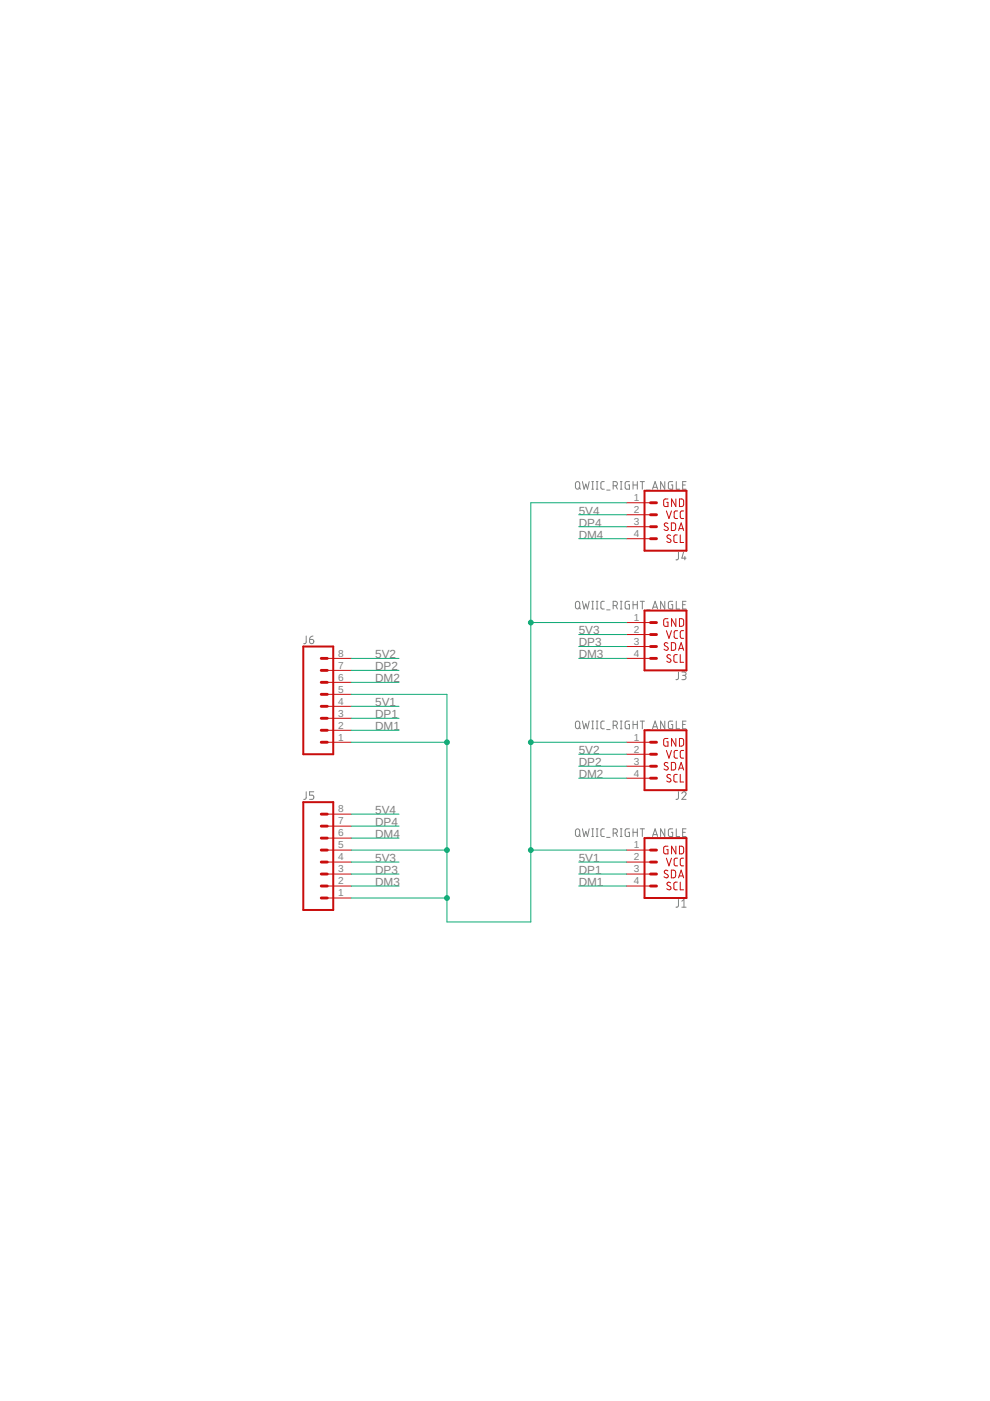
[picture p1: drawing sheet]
<?xml version="1.0" encoding="utf-8"?>
<!DOCTYPE eagle SYSTEM "eagle.dtd">
<!--
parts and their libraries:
SparkFun-Connectors: Licensing: Creative Commons ShareAlike 4.0 International - https://creativecommons.org/licenses/by-sa/4.0
-->
<eagle version="9.6.2">
<drawing>
<settings>
<setting alwaysvectorfont="no"/>
<setting verticaltext="up"/>
</settings>
<grid distance="0.1" unitdist="inch" unit="inch" style="lines" multiple="1" display="yes" altdistance="0.01" altunitdist="inch" altunit="inch"/>
<schematic xreflabel="%F%N/%S.%C%R" xrefpart="/%S.%C%R">
<libraries>
<library name="SparkFun-Connectors">
<symbols>
<symbol name="I2C_STANDARD">
<wire x1="3.81" y1="-5.08" x2="-5.08" y2="-5.08" width="0.4064" layer="94"/>
<wire x1="1.27" y1="2.54" x2="2.54" y2="2.54" width="0.6096" layer="94"/>
<wire x1="1.27" y1="0" x2="2.54" y2="0" width="0.6096" layer="94"/>
<wire x1="1.27" y1="-2.54" x2="2.54" y2="-2.54" width="0.6096" layer="94"/>
<wire x1="-5.08" y1="7.62" x2="-5.08" y2="-5.08" width="0.4064" layer="94"/>
<wire x1="3.81" y1="-5.08" x2="3.81" y2="7.62" width="0.4064" layer="94"/>
<wire x1="-5.08" y1="7.62" x2="3.81" y2="7.62" width="0.4064" layer="94"/>
<wire x1="1.27" y1="5.08" x2="2.54" y2="5.08" width="0.6096" layer="94"/>
<text x="-5.08" y="-5.334" size="1.778" layer="96" font="vector" align="top-left">&gt;VALUE</text>
<text x="-5.08" y="7.874" size="1.778" layer="95" font="vector">&gt;NAME</text>
<text x="-4.572" y="2.54" size="1.778" layer="94" font="vector" align="center-left">SDA</text>
<text x="-4.572" y="0" size="1.778" layer="94" font="vector" align="center-left">VCC</text>
<text x="-4.572" y="-2.54" size="1.778" layer="94" font="vector" align="center-left">GND</text>
<text x="-4.572" y="5.08" size="1.778" layer="94" font="vector" align="center-left">SCL</text>
<pin name="1" x="7.62" y="-2.54" visible="pad" length="middle" direction="pwr" swaplevel="1" rot="R180"/>
<pin name="2" x="7.62" y="0" visible="pad" length="middle" direction="pwr" swaplevel="1" rot="R180"/>
<pin name="3" x="7.62" y="2.54" visible="pad" length="middle" direction="pas" swaplevel="1" rot="R180"/>
<pin name="4" x="7.62" y="5.08" visible="pad" length="middle" direction="pas" swaplevel="1" rot="R180"/>
</symbol>
<symbol name="CONN_08">
<wire x1="1.27" y1="-10.16" x2="-5.08" y2="-10.16" width="0.4064" layer="94"/>
<wire x1="-1.27" y1="-2.54" x2="0" y2="-2.54" width="0.6096" layer="94"/>
<wire x1="-1.27" y1="-5.08" x2="0" y2="-5.08" width="0.6096" layer="94"/>
<wire x1="-1.27" y1="-7.62" x2="0" y2="-7.62" width="0.6096" layer="94"/>
<wire x1="-5.08" y1="12.7" x2="-5.08" y2="-10.16" width="0.4064" layer="94"/>
<wire x1="1.27" y1="-10.16" x2="1.27" y2="12.7" width="0.4064" layer="94"/>
<wire x1="-5.08" y1="12.7" x2="1.27" y2="12.7" width="0.4064" layer="94"/>
<wire x1="-1.27" y1="2.54" x2="0" y2="2.54" width="0.6096" layer="94"/>
<wire x1="-1.27" y1="0" x2="0" y2="0" width="0.6096" layer="94"/>
<wire x1="-1.27" y1="5.08" x2="0" y2="5.08" width="0.6096" layer="94"/>
<wire x1="-1.27" y1="7.62" x2="0" y2="7.62" width="0.6096" layer="94"/>
<wire x1="-1.27" y1="10.16" x2="0" y2="10.16" width="0.6096" layer="94"/>
<text x="-5.08" y="-12.446" size="1.778" layer="96" font="vector">&gt;VALUE</text>
<text x="-5.08" y="13.208" size="1.778" layer="95" font="vector">&gt;NAME</text>
<pin name="1" x="5.08" y="-7.62" visible="pad" length="middle" direction="pas" swaplevel="1" rot="R180"/>
<pin name="2" x="5.08" y="-5.08" visible="pad" length="middle" direction="pas" swaplevel="1" rot="R180"/>
<pin name="3" x="5.08" y="-2.54" visible="pad" length="middle" direction="pas" swaplevel="1" rot="R180"/>
<pin name="4" x="5.08" y="0" visible="pad" length="middle" direction="pas" swaplevel="1" rot="R180"/>
<pin name="5" x="5.08" y="2.54" visible="pad" length="middle" direction="pas" swaplevel="1" rot="R180"/>
<pin name="6" x="5.08" y="5.08" visible="pad" length="middle" direction="pas" swaplevel="1" rot="R180"/>
<pin name="7" x="5.08" y="7.62" visible="pad" length="middle" direction="pas" swaplevel="1" rot="R180"/>
<pin name="8" x="5.08" y="10.16" visible="pad" length="middle" direction="pas" swaplevel="1" rot="R180"/>
</symbol>
</symbols>
<devicesets>
<deviceset name="QWIIC_CONNECTOR" prefix="J" uservalue="yes">
<gates>
<gate name="J1" symbol="I2C_STANDARD" x="0" y="0"/>
</gates>
<devices>
<device name="JS-1MM" package="JST04_1MM_RA">
<connects>
<connect gate="J1" pin="1" pad="1"/>
<connect gate="J1" pin="2" pad="2"/>
<connect gate="J1" pin="3" pad="3"/>
<connect gate="J1" pin="4" pad="4"/>
</connects>
<package3dinstances>
<package3dinstance package3d_urn="urn:adsk.eagle:package:41390393/1"/>
</package3dinstances>
<technologies>
<technology name="">
<attribute name="PROD_ID" value="CONN-13694" constant="no"/>
<attribute name="VALUE" value="QWIIC_RIGHT_ANGLE" constant="no"/>
</technology>
</technologies>
</device>
<device name="SR" package="JST04_1MM_RA_STRESSRELIEF">
<connects>
<connect gate="J1" pin="1" pad="1"/>
<connect gate="J1" pin="2" pad="2"/>
<connect gate="J1" pin="3" pad="3"/>
<connect gate="J1" pin="4" pad="4"/>
</connects>
<package3dinstances>
<package3dinstance package3d_urn="urn:adsk.eagle:package:41390396/1"/>
</package3dinstances>
<technologies>
<technology name=""/>
</technologies>
</device>
<device name="" package="JST04_1MM_VERT">
<connects>
<connect gate="J1" pin="1" pad="1"/>
<connect gate="J1" pin="2" pad="2"/>
<connect gate="J1" pin="3" pad="3"/>
<connect gate="J1" pin="4" pad="4"/>
</connects>
<package3dinstances>
<package3dinstance package3d_urn="urn:adsk.eagle:package:41390436/1"/>
</package3dinstances>
<technologies>
<technology name="">
<attribute name="PROD_ID" value="CONN-14483" constant="no"/>
<attribute name="VALUE" value="Vertical Qwiic Connector" constant="no"/>
</technology>
</technologies>
</device>
</devices>
</deviceset>
<deviceset name="CONN_08" prefix="J" uservalue="yes">
<gates>
<gate name="G$1" symbol="CONN_08" x="-2.54" y="0"/>
</gates>
<devices>
<device name="&quot;" package="1X08">
<connects>
<connect gate="G$1" pin="1" pad="1"/>
<connect gate="G$1" pin="2" pad="2"/>
<connect gate="G$1" pin="3" pad="3"/>
<connect gate="G$1" pin="4" pad="4"/>
<connect gate="G$1" pin="5" pad="5"/>
<connect gate="G$1" pin="6" pad="6"/>
<connect gate="G$1" pin="7" pad="7"/>
<connect gate="G$1" pin="8" pad="8"/>
</connects>
<package3dinstances>
<package3dinstance package3d_urn="urn:adsk.eagle:package:38138/2"/>
</package3dinstances>
<technologies>
<technology name="">
<attribute name="PROD_ID" value="CONN-08438"/>
</technology>
</technologies>
</device>
<device name="LOCK" package="1X08_LOCK">
<connects>
<connect gate="G$1" pin="1" pad="1"/>
<connect gate="G$1" pin="2" pad="2"/>
<connect gate="G$1" pin="3" pad="3"/>
<connect gate="G$1" pin="4" pad="4"/>
<connect gate="G$1" pin="5" pad="5"/>
<connect gate="G$1" pin="6" pad="6"/>
<connect gate="G$1" pin="7" pad="7"/>
<connect gate="G$1" pin="8" pad="8"/>
</connects>
<package3dinstances>
<package3dinstance package3d_urn="urn:adsk.eagle:package:38137/2"/>
</package3dinstances>
<technologies>
<technology name=""/>
</technologies>
</device>
<device name="LOCK_LONGPADS" package="1X08_LOCK_LONGPADS">
<connects>
<connect gate="G$1" pin="1" pad="1"/>
<connect gate="G$1" pin="2" pad="2"/>
<connect gate="G$1" pin="3" pad="3"/>
<connect gate="G$1" pin="4" pad="4"/>
<connect gate="G$1" pin="5" pad="5"/>
<connect gate="G$1" pin="6" pad="6"/>
<connect gate="G$1" pin="7" pad="7"/>
<connect gate="G$1" pin="8" pad="8"/>
</connects>
<package3dinstances>
<package3dinstance package3d_urn="urn:adsk.eagle:package:38140/2"/>
</package3dinstances>
<technologies>
<technology name=""/>
</technologies>
</device>
<device name="LONGPADS" package="1X08_LONGPADS">
<connects>
<connect gate="G$1" pin="1" pad="1"/>
<connect gate="G$1" pin="2" pad="2"/>
<connect gate="G$1" pin="3" pad="3"/>
<connect gate="G$1" pin="4" pad="4"/>
<connect gate="G$1" pin="5" pad="5"/>
<connect gate="G$1" pin="6" pad="6"/>
<connect gate="G$1" pin="7" pad="7"/>
<connect gate="G$1" pin="8" pad="8"/>
</connects>
<package3dinstances>
<package3dinstance package3d_urn="urn:adsk.eagle:package:38142/2"/>
</package3dinstances>
<technologies>
<technology name=""/>
</technologies>
</device>
<device name="3.5MM-8" package="SCREWTERMINAL-3.5MM-8">
<connects>
<connect gate="G$1" pin="1" pad="1"/>
<connect gate="G$1" pin="2" pad="2"/>
<connect gate="G$1" pin="3" pad="3"/>
<connect gate="G$1" pin="4" pad="4"/>
<connect gate="G$1" pin="5" pad="5"/>
<connect gate="G$1" pin="6" pad="6"/>
<connect gate="G$1" pin="7" pad="7"/>
<connect gate="G$1" pin="8" pad="8"/>
</connects>
<package3dinstances>
<package3dinstance package3d_urn="urn:adsk.eagle:package:38143/2"/>
</package3dinstances>
<technologies>
<technology name="">
<attribute name="PROD_ID" value="Combine 14485+14885" constant="no"/>
</technology>
</technologies>
</device>
<device name="SMD-STRAIGHT-FEMALE" package="1X08_SMD">
<connects>
<connect gate="G$1" pin="1" pad="1"/>
<connect gate="G$1" pin="2" pad="2"/>
<connect gate="G$1" pin="3" pad="3"/>
<connect gate="G$1" pin="4" pad="4"/>
<connect gate="G$1" pin="5" pad="5"/>
<connect gate="G$1" pin="6" pad="6"/>
<connect gate="G$1" pin="7" pad="7"/>
<connect gate="G$1" pin="8" pad="8"/>
</connects>
<package3dinstances>
<package3dinstance package3d_urn="urn:adsk.eagle:package:38144/2"/>
</package3dinstances>
<technologies>
<technology name="">
<attribute name="PROD_ID" value="CONN-10204"/>
<attribute name="SF_ID" value="PRT-11543" constant="no"/>
</technology>
</technologies>
</device>
<device name="SMD-STRAIGHT-ALT-FEMALE" package="1X08_SMD_ALT">
<connects>
<connect gate="G$1" pin="1" pad="1"/>
<connect gate="G$1" pin="2" pad="2"/>
<connect gate="G$1" pin="3" pad="3"/>
<connect gate="G$1" pin="4" pad="4"/>
<connect gate="G$1" pin="5" pad="5"/>
<connect gate="G$1" pin="6" pad="6"/>
<connect gate="G$1" pin="7" pad="7"/>
<connect gate="G$1" pin="8" pad="8"/>
</connects>
<package3dinstances>
<package3dinstance package3d_urn="urn:adsk.eagle:package:38148/2"/>
</package3dinstances>
<technologies>
<technology name="">
<attribute name="PROD_ID" value="CONN-10204"/>
<attribute name="SF_ID" value="PRT-11543" constant="no"/>
</technology>
</technologies>
</device>
<device name="SMD-COMBO-FEMALE" package="1X08_SMD_COMBINED">
<connects>
<connect gate="G$1" pin="1" pad="1"/>
<connect gate="G$1" pin="2" pad="2"/>
<connect gate="G$1" pin="3" pad="3"/>
<connect gate="G$1" pin="4" pad="4"/>
<connect gate="G$1" pin="5" pad="5"/>
<connect gate="G$1" pin="6" pad="6"/>
<connect gate="G$1" pin="7" pad="7"/>
<connect gate="G$1" pin="8" pad="8"/>
</connects>
<package3dinstances>
<package3dinstance package3d_urn="urn:adsk.eagle:package:38146/2"/>
</package3dinstances>
<technologies>
<technology name="">
<attribute name="PROD_ID" value="CONN-10204"/>
<attribute name="SF_ID" value="PRT-11543" constant="no"/>
</technology>
</technologies>
</device>
<device name="BM08B-SRSS-TB" package="BM08B-SRSS-TB">
<connects>
<connect gate="G$1" pin="1" pad="1"/>
<connect gate="G$1" pin="2" pad="2"/>
<connect gate="G$1" pin="3" pad="3"/>
<connect gate="G$1" pin="4" pad="4"/>
<connect gate="G$1" pin="5" pad="5"/>
<connect gate="G$1" pin="6" pad="6"/>
<connect gate="G$1" pin="7" pad="7"/>
<connect gate="G$1" pin="8" pad="8"/>
</connects>
<package3dinstances>
<package3dinstance package3d_urn="urn:adsk.eagle:package:38145/2"/>
</package3dinstances>
<technologies>
<technology name="">
<attribute name="PROD_ID" value="CONN-10556" constant="no"/>
</technology>
</technologies>
</device>
<device name="SMD-MALE" package="1X08_SMD_MALE">
<connects>
<connect gate="G$1" pin="1" pad="1"/>
<connect gate="G$1" pin="2" pad="2"/>
<connect gate="G$1" pin="3" pad="3"/>
<connect gate="G$1" pin="4" pad="4"/>
<connect gate="G$1" pin="5" pad="5"/>
<connect gate="G$1" pin="6" pad="6"/>
<connect gate="G$1" pin="7" pad="7"/>
<connect gate="G$1" pin="8" pad="8"/>
</connects>
<package3dinstances>
<package3dinstance package3d_urn="urn:adsk.eagle:package:38150/2"/>
</package3dinstances>
<technologies>
<technology name="">
<attribute name="PROD_ID" value="CONN-11292"/>
<attribute name="SF_ID" value="PRT-11541" constant="no"/>
</technology>
</technologies>
</device>
<device name="NO_SILK_FEMALE_PTH" package="1X08_NO_SILK">
<connects>
<connect gate="G$1" pin="1" pad="1"/>
<connect gate="G$1" pin="2" pad="2"/>
<connect gate="G$1" pin="3" pad="3"/>
<connect gate="G$1" pin="4" pad="4"/>
<connect gate="G$1" pin="5" pad="5"/>
<connect gate="G$1" pin="6" pad="6"/>
<connect gate="G$1" pin="7" pad="7"/>
<connect gate="G$1" pin="8" pad="8"/>
</connects>
<package3dinstances>
<package3dinstance package3d_urn="urn:adsk.eagle:package:38149/2"/>
</package3dinstances>
<technologies>
<technology name="">
<attribute name="PROD_ID" value="CONN-08438"/>
</technology>
</technologies>
</device>
<device name="LOCK_NO_SILK" package="1X08_LOCK_NO_SILK">
<connects>
<connect gate="G$1" pin="1" pad="1"/>
<connect gate="G$1" pin="2" pad="2"/>
<connect gate="G$1" pin="3" pad="3"/>
<connect gate="G$1" pin="4" pad="4"/>
<connect gate="G$1" pin="5" pad="5"/>
<connect gate="G$1" pin="6" pad="6"/>
<connect gate="G$1" pin="7" pad="7"/>
<connect gate="G$1" pin="8" pad="8"/>
</connects>
<package3dinstances>
<package3dinstance package3d_urn="urn:adsk.eagle:package:38147/2"/>
</package3dinstances>
<technologies>
<technology name=""/>
</technologies>
</device>
<device name="FEMALE_LOCK" package="1X08_FEMALE_LOCK">
<connects>
<connect gate="G$1" pin="1" pad="1"/>
<connect gate="G$1" pin="2" pad="2"/>
<connect gate="G$1" pin="3" pad="3"/>
<connect gate="G$1" pin="4" pad="4"/>
<connect gate="G$1" pin="5" pad="5"/>
<connect gate="G$1" pin="6" pad="6"/>
<connect gate="G$1" pin="7" pad="7"/>
<connect gate="G$1" pin="8" pad="8"/>
</connects>
<package3dinstances>
<package3dinstance package3d_urn="urn:adsk.eagle:package:38151/2"/>
</package3dinstances>
<technologies>
<technology name="">
<attribute name="PROD_ID" value="CONN-09233" constant="no"/>
<attribute name="SF_ID" value="PRT-09279" constant="no"/>
</technology>
</technologies>
</device>
<device name="SMD-COMBO-FEMALE_NC" package="1X08_SMD_COMBINED_NC">
<connects>
<connect gate="G$1" pin="1" pad="1 1@2"/>
<connect gate="G$1" pin="2" pad="2 2@2"/>
<connect gate="G$1" pin="3" pad="3 3@2"/>
<connect gate="G$1" pin="4" pad="4 4@2"/>
<connect gate="G$1" pin="5" pad="5 5@2"/>
<connect gate="G$1" pin="6" pad="6 6@2"/>
<connect gate="G$1" pin="7" pad="7 7@2"/>
<connect gate="G$1" pin="8" pad="8 8@2"/>
</connects>
<package3dinstances>
<package3dinstance package3d_urn="urn:adsk.eagle:package:41390435/1"/>
</package3dinstances>
<technologies>
<technology name="">
<attribute name="PROD_ID" value="CONN-10204" constant="no"/>
</technology>
</technologies>
</device>
<device name="NO_SILK_DNP" package="1X08_NO_SILK">
<connects>
<connect gate="G$1" pin="1" pad="1"/>
<connect gate="G$1" pin="2" pad="2"/>
<connect gate="G$1" pin="3" pad="3"/>
<connect gate="G$1" pin="4" pad="4"/>
<connect gate="G$1" pin="5" pad="5"/>
<connect gate="G$1" pin="6" pad="6"/>
<connect gate="G$1" pin="7" pad="7"/>
<connect gate="G$1" pin="8" pad="8"/>
</connects>
<package3dinstances>
<package3dinstance package3d_urn="urn:adsk.eagle:package:38149/2"/>
</package3dinstances>
<technologies>
<technology name=""/>
</technologies>
</device>
</devices>
</deviceset>
</devicesets>
</library>
</libraries>
<attributes>
</attributes>
<variantdefs>
</variantdefs>
<classes>
<class number="0" name="default" width="0" drill="0">
</class>
</classes>
<parts>
<part name="J1" library="SparkFun-Connectors" deviceset="QWIIC_CONNECTOR" device="JS-1MM" package3d_urn="urn:adsk.eagle:package:41390393/1" value="QWIIC_RIGHT_ANGLE"/>
<part name="J2" library="SparkFun-Connectors" deviceset="QWIIC_CONNECTOR" device="JS-1MM" package3d_urn="urn:adsk.eagle:package:41390393/1" value="QWIIC_RIGHT_ANGLE"/>
<part name="J3" library="SparkFun-Connectors" deviceset="QWIIC_CONNECTOR" device="JS-1MM" package3d_urn="urn:adsk.eagle:package:41390393/1" value="QWIIC_RIGHT_ANGLE"/>
<part name="J4" library="SparkFun-Connectors" deviceset="QWIIC_CONNECTOR" device="JS-1MM" package3d_urn="urn:adsk.eagle:package:41390393/1" value="QWIIC_RIGHT_ANGLE"/>
<part name="J5" library="SparkFun-Connectors" deviceset="CONN_08" device="LOCK" package3d_urn="urn:adsk.eagle:package:38137/2"/>
<part name="J6" library="SparkFun-Connectors" deviceset="CONN_08" device="LOCK" package3d_urn="urn:adsk.eagle:package:38137/2"/>
</parts>
<sheets>
<sheet>
<plain>
</plain>
<instances>
<instance part="J1" gate="J1" x="35.56" y="-15.24" smashed="yes" rot="R180">
<attribute name="VALUE" x="40.64" y="-9.906" size="1.778" layer="96" font="vector" rot="R180" align="top-left"/>
<attribute name="NAME" x="40.64" y="-23.114" size="1.778" layer="95" font="vector" rot="R180"/>
</instance>
<instance part="J2" gate="J1" x="35.56" y="7.62" smashed="yes" rot="R180">
<attribute name="VALUE" x="40.64" y="12.954" size="1.778" layer="96" font="vector" rot="R180" align="top-left"/>
<attribute name="NAME" x="40.64" y="-0.254" size="1.778" layer="95" font="vector" rot="R180"/>
</instance>
<instance part="J3" gate="J1" x="35.56" y="33.02" smashed="yes" rot="R180">
<attribute name="VALUE" x="40.64" y="38.354" size="1.778" layer="96" font="vector" rot="R180" align="top-left"/>
<attribute name="NAME" x="40.64" y="25.146" size="1.778" layer="95" font="vector" rot="R180"/>
</instance>
<instance part="J4" gate="J1" x="35.56" y="58.42" smashed="yes" rot="R180">
<attribute name="VALUE" x="40.64" y="63.754" size="1.778" layer="96" font="vector" rot="R180" align="top-left"/>
<attribute name="NAME" x="40.64" y="50.546" size="1.778" layer="95" font="vector" rot="R180"/>
</instance>
<instance part="J5" gate="G$1" x="-35.56" y="-15.24" smashed="yes">
<attribute name="VALUE" x="-40.64" y="-27.686" size="1.778" layer="96" font="vector"/>
<attribute name="NAME" x="-40.64" y="-2.032" size="1.778" layer="95" font="vector"/>
</instance>
<instance part="J6" gate="G$1" x="-35.56" y="17.78" smashed="yes">
<attribute name="VALUE" x="-40.64" y="5.334" size="1.778" layer="96" font="vector"/>
<attribute name="NAME" x="-40.64" y="30.988" size="1.778" layer="95" font="vector"/>
</instance>
</instances>
<busses>
</busses>
<nets>
<net name="GND" class="0">
<segment>
<pinref part="J6" gate="G$1" pin="1"/>
<wire x1="-30.48" y1="10.16" x2="-10.16" y2="10.16" width="0.1524" layer="91"/>
<pinref part="J6" gate="G$1" pin="5"/>
<wire x1="-30.48" y1="20.32" x2="-10.16" y2="20.32" width="0.1524" layer="91"/>
<wire x1="-10.16" y1="20.32" x2="-10.16" y2="10.16" width="0.1524" layer="91"/>
<junction x="-10.16" y="10.16"/>
<pinref part="J5" gate="G$1" pin="1"/>
<wire x1="-30.48" y1="-22.86" x2="-10.16" y2="-22.86" width="0.1524" layer="91"/>
<wire x1="-10.16" y1="-22.86" x2="-10.16" y2="-27.94" width="0.1524" layer="91"/>
<wire x1="-10.16" y1="10.16" x2="-10.16" y2="-12.7" width="0.1524" layer="91"/>
<junction x="-10.16" y="-22.86"/>
<pinref part="J5" gate="G$1" pin="5"/>
<wire x1="-10.16" y1="-12.7" x2="-10.16" y2="-22.86" width="0.1524" layer="91"/>
<wire x1="-30.48" y1="-12.7" x2="-10.16" y2="-12.7" width="0.1524" layer="91"/>
<junction x="-10.16" y="-12.7"/>
<pinref part="J4" gate="J1" pin="1"/>
<wire x1="27.94" y1="60.96" x2="7.62" y2="60.96" width="0.1524" layer="91"/>
<wire x1="7.62" y1="60.96" x2="7.62" y2="35.56" width="0.1524" layer="91"/>
<pinref part="J1" gate="J1" pin="1"/>
<wire x1="7.62" y1="35.56" x2="7.62" y2="10.16" width="0.1524" layer="91"/>
<wire x1="7.62" y1="10.16" x2="7.62" y2="-12.7" width="0.1524" layer="91"/>
<wire x1="7.62" y1="-12.7" x2="7.62" y2="-27.94" width="0.1524" layer="91"/>
<wire x1="27.94" y1="-12.7" x2="7.62" y2="-12.7" width="0.1524" layer="91"/>
<junction x="7.62" y="-12.7"/>
<pinref part="J2" gate="J1" pin="1"/>
<wire x1="27.94" y1="10.16" x2="7.62" y2="10.16" width="0.1524" layer="91"/>
<junction x="7.62" y="10.16"/>
<pinref part="J3" gate="J1" pin="1"/>
<wire x1="27.94" y1="35.56" x2="7.62" y2="35.56" width="0.1524" layer="91"/>
<junction x="7.62" y="35.56"/>
<wire x1="-10.16" y1="-27.94" x2="7.62" y2="-27.94" width="0.1524" layer="91"/>
</segment>
</net>
<net name="DM1" class="0">
<segment>
<pinref part="J6" gate="G$1" pin="2"/>
<wire x1="-30.48" y1="12.7" x2="-20.32" y2="12.7" width="0.1524" layer="91"/>
<label x="-25.4" y="12.7" size="1.778" layer="95"/>
</segment>
<segment>
<pinref part="J1" gate="J1" pin="4"/>
<wire x1="27.94" y1="-20.32" x2="17.78" y2="-20.32" width="0.1524" layer="91"/>
<label x="17.78" y="-20.32" size="1.778" layer="95"/>
</segment>
</net>
<net name="DP1" class="0">
<segment>
<pinref part="J6" gate="G$1" pin="3"/>
<wire x1="-30.48" y1="15.24" x2="-20.32" y2="15.24" width="0.1524" layer="91"/>
<label x="-25.4" y="15.24" size="1.778" layer="95"/>
</segment>
<segment>
<pinref part="J1" gate="J1" pin="3"/>
<wire x1="27.94" y1="-17.78" x2="17.78" y2="-17.78" width="0.1524" layer="91"/>
<label x="17.78" y="-17.78" size="1.778" layer="95"/>
</segment>
</net>
<net name="5V1" class="0">
<segment>
<pinref part="J6" gate="G$1" pin="4"/>
<wire x1="-30.48" y1="17.78" x2="-20.32" y2="17.78" width="0.1524" layer="91"/>
<label x="-25.4" y="17.78" size="1.778" layer="95"/>
</segment>
<segment>
<pinref part="J1" gate="J1" pin="2"/>
<wire x1="27.94" y1="-15.24" x2="17.78" y2="-15.24" width="0.1524" layer="91"/>
<label x="17.78" y="-15.24" size="1.778" layer="95"/>
</segment>
</net>
<net name="DM2" class="0">
<segment>
<pinref part="J6" gate="G$1" pin="6"/>
<wire x1="-30.48" y1="22.86" x2="-20.32" y2="22.86" width="0.1524" layer="91"/>
<label x="-25.4" y="22.86" size="1.778" layer="95"/>
</segment>
<segment>
<pinref part="J2" gate="J1" pin="4"/>
<wire x1="27.94" y1="2.54" x2="17.78" y2="2.54" width="0.1524" layer="91"/>
<label x="17.78" y="2.54" size="1.778" layer="95"/>
</segment>
</net>
<net name="DP2" class="0">
<segment>
<pinref part="J6" gate="G$1" pin="7"/>
<wire x1="-30.48" y1="25.4" x2="-20.32" y2="25.4" width="0.1524" layer="91"/>
<label x="-25.4" y="25.4" size="1.778" layer="95"/>
</segment>
<segment>
<pinref part="J2" gate="J1" pin="3"/>
<wire x1="27.94" y1="5.08" x2="17.78" y2="5.08" width="0.1524" layer="91"/>
<label x="17.78" y="5.08" size="1.778" layer="95"/>
</segment>
</net>
<net name="5V2" class="0">
<segment>
<pinref part="J6" gate="G$1" pin="8"/>
<wire x1="-30.48" y1="27.94" x2="-20.32" y2="27.94" width="0.1524" layer="91"/>
<label x="-25.4" y="27.94" size="1.778" layer="95"/>
</segment>
<segment>
<pinref part="J2" gate="J1" pin="2"/>
<wire x1="27.94" y1="7.62" x2="17.78" y2="7.62" width="0.1524" layer="91"/>
<label x="17.78" y="7.62" size="1.778" layer="95"/>
</segment>
</net>
<net name="DM3" class="0">
<segment>
<pinref part="J5" gate="G$1" pin="2"/>
<wire x1="-30.48" y1="-20.32" x2="-20.32" y2="-20.32" width="0.1524" layer="91"/>
<label x="-25.4" y="-20.32" size="1.778" layer="95"/>
</segment>
<segment>
<pinref part="J3" gate="J1" pin="4"/>
<wire x1="27.94" y1="27.94" x2="17.78" y2="27.94" width="0.1524" layer="91"/>
<label x="17.78" y="27.94" size="1.778" layer="95"/>
</segment>
</net>
<net name="DP3" class="0">
<segment>
<pinref part="J5" gate="G$1" pin="3"/>
<wire x1="-30.48" y1="-17.78" x2="-20.32" y2="-17.78" width="0.1524" layer="91"/>
<label x="-25.4" y="-17.78" size="1.778" layer="95"/>
</segment>
<segment>
<pinref part="J3" gate="J1" pin="3"/>
<wire x1="27.94" y1="30.48" x2="17.78" y2="30.48" width="0.1524" layer="91"/>
<label x="17.78" y="30.48" size="1.778" layer="95"/>
</segment>
</net>
<net name="5V3" class="0">
<segment>
<pinref part="J5" gate="G$1" pin="4"/>
<wire x1="-30.48" y1="-15.24" x2="-20.32" y2="-15.24" width="0.1524" layer="91"/>
<label x="-25.4" y="-15.24" size="1.778" layer="95"/>
</segment>
<segment>
<pinref part="J3" gate="J1" pin="2"/>
<wire x1="27.94" y1="33.02" x2="17.78" y2="33.02" width="0.1524" layer="91"/>
<label x="17.78" y="33.02" size="1.778" layer="95"/>
</segment>
</net>
<net name="DM4" class="0">
<segment>
<pinref part="J5" gate="G$1" pin="6"/>
<wire x1="-30.48" y1="-10.16" x2="-20.32" y2="-10.16" width="0.1524" layer="91"/>
<label x="-25.4" y="-10.16" size="1.778" layer="95"/>
</segment>
<segment>
<pinref part="J4" gate="J1" pin="4"/>
<wire x1="27.94" y1="53.34" x2="17.78" y2="53.34" width="0.1524" layer="91"/>
<label x="17.78" y="53.34" size="1.778" layer="95"/>
</segment>
</net>
<net name="DP4" class="0">
<segment>
<pinref part="J5" gate="G$1" pin="7"/>
<wire x1="-30.48" y1="-7.62" x2="-20.32" y2="-7.62" width="0.1524" layer="91"/>
<label x="-25.4" y="-7.62" size="1.778" layer="95"/>
</segment>
<segment>
<pinref part="J4" gate="J1" pin="3"/>
<wire x1="27.94" y1="55.88" x2="17.78" y2="55.88" width="0.1524" layer="91"/>
<label x="17.78" y="55.88" size="1.778" layer="95"/>
</segment>
</net>
<net name="5V4" class="0">
<segment>
<pinref part="J5" gate="G$1" pin="8"/>
<wire x1="-30.48" y1="-5.08" x2="-20.32" y2="-5.08" width="0.1524" layer="91"/>
<label x="-25.4" y="-5.08" size="1.778" layer="95"/>
</segment>
<segment>
<pinref part="J4" gate="J1" pin="2"/>
<wire x1="27.94" y1="58.42" x2="17.78" y2="58.42" width="0.1524" layer="91"/>
<label x="17.78" y="58.42" size="1.778" layer="95"/>
</segment>
</net>
</nets>
</sheet>
</sheets>
</schematic>
</drawing>
<compatibility>
<note version="8.2" severity="warning">
Since Version 8.2, EAGLE supports online libraries. The ids
of those online libraries will not be understood (or retained)
with this version.
</note>
<note version="8.3" severity="warning">
Since Version 8.3, EAGLE supports URNs for individual library
assets (packages, symbols, and devices). The URNs of those assets
will not be understood (or retained) with this version.
</note>
<note version="8.3" severity="warning">
Since Version 8.3, EAGLE supports the association of 3D packages
with devices in libraries, schematics, and board files. Those 3D
packages will not be understood (or retained) with this version.
</note>
</compatibility>
</eagle>
